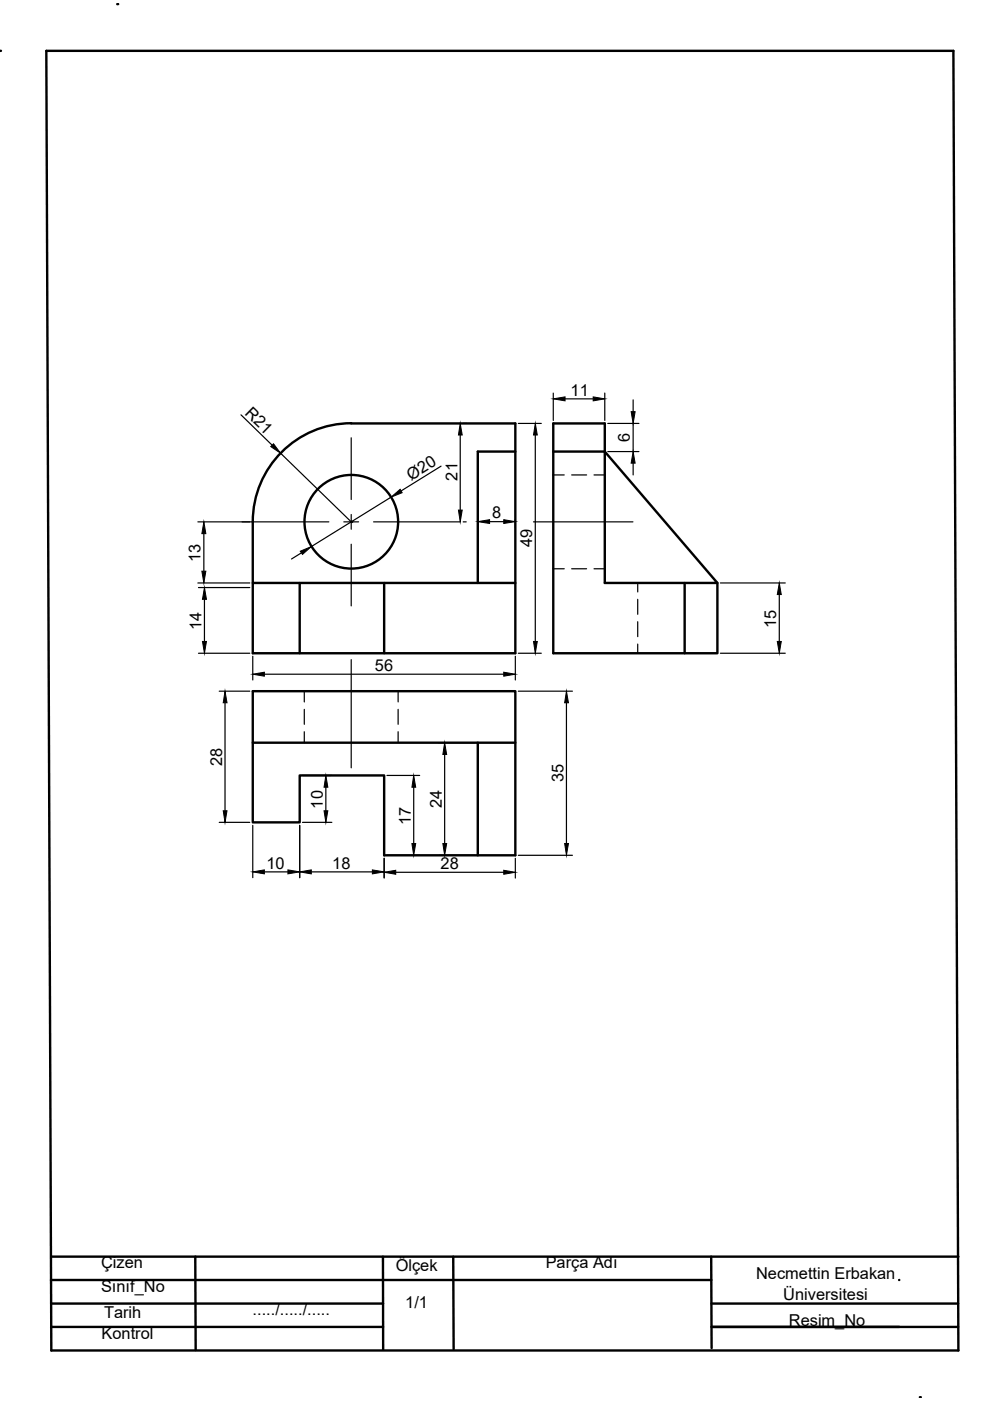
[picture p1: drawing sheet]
<svg xmlns="http://www.w3.org/2000/svg" width="210mm" height="297mm" viewBox="0 0 210 297" stroke-linecap="round" stroke-linejoin="round" font-family="sans-serif">
<!-- layer: 0 -->
<g fill="none" stroke="#000" stroke-width=".51">
<path d="M9.8 10.8h192.3l1.1 275.5h-192.3zM74.5 89.7a20.9 20.9 0 0 0-20.9 20.9v27.9h55.7v-48.7h-34.8M109.3 95.7h-8v27.9M117.3 95.7h10.9l23.9 27.9h-23.9v-33.8h-10.9v48.7h34.8v-14.9M53.6 123.6h55.7M63.5 123.6v14.9M81.4 123.6v14.9M145.2 123.6v14.9M53.6 146.5h55.7v34.8h-27.9v-16.9h-17.9v10h-9.9zM53.6 157.5h55.7M101.3 157.5v23.8M10.8 271.4h140"/>
<path d="M10.8 276.4h70.4M10.9 266.4h192.3M41.4 266.4l.1 19.8M81.2 266.4v19.7M96.1 266.4l.1 19.6M150.8 266.4l.1 19.4M150.8 276.4h52.4M190.6 271.4h.1M10.8 281.3h70.4M150.9 281.3h52.3"/>
<circle cx="74.5" cy="110.6" r="9.9"/>
</g>
<g fill="#000">
<circle cx="0" cy="10.8" r=".25"/>
<circle cx="24.8" cy=".9" r=".25"/>
<circle cx="74.5" cy="110.6" r=".25"/>
<circle cx="195" cy="296.2" r=".25"/>
</g>
<g fill="none" stroke="#000" stroke-width=".25">
<path d="M51.1 88l6.6 6.4M59.5 96.1l15 14.5M74.5 92.8v13.1M93.5 98.8l-8.5 5.3M97.6 92.2v15.9M98.2 89.8h.6M109.9 89.8h4.9M113.5 92.2v43.8M117.3 83.3v5.8M119.8 84.6h6M128.2 83.3v5.8M128.9 89.8h6.6"/>
<path d="M128.9 95.7h6.6M134.2 84.8v2.5M134.2 89.8v5.9M134.2 98.2v2.5M42 110.6h27.7M43.2 113.1v8M63.9 117.2l-2.1 1.3M72.9 110.6h3.1M74.5 109.1v3.1M74.5 115.4v13.1M79.2 110.6h18.4M82.9 105.4l-16.9 10.5"/>
<path d="M98.2 110.6h.6M101.3 110.3v1.5M103.8 110.6h3M109.3 110.3v1.5M113.1 110.6h21.1M117.3 100.7h2.3M121.2 100.7h3.2M125.9 100.7h2.3M42 123.6h11M42.1 124.6h10.9M42.1 138.5h10.9M43.3 127.1v8.9"/>
<path d="M53.6 139.1v5.1M74.5 139.9v22.9M109.3 139.1v5.1M109.9 138.5h4.9M117.3 120.6h2.3M121.2 120.6h3.2M125.9 120.6h2.3M135.2 123.6v1.9M135.2 127.1v3.1M135.2 131.8v3.2M135.2 136.6v1.9M152.7 123.6h13.8"/>
<path d="M152.7 138.5h13.8M165.2 126.1v9.9M46.5 146.5h6.5M47.7 149v22.9M56 142.9h50.8M64.5 146.5v2.3M64.5 150.4v3.2M64.5 155.1v2.4M84.4 146.5v2.3M84.4 150.4v3.2M84.4 155.1v2.4M93 157.5h7.7"/>
<path d="M94.3 160v18.8M109.9 146.5h11.5M120.1 149v29.8M46.5 174.4h6.5M53.6 175v11.1M63.5 175v11.1M64.1 174.4h6.3M64.1 164.4h6.3M69.1 166.9v5M82 164.4h7M87.7 166.9v11.9M56 184.9h5"/>
<path d="M66 184.9h13M81.4 182v4.2M82 181.3h7M83.9 184.9h22.9M93 181.3h7.7M109.3 182v4.2M109.9 181.3h11.5"/>
</g>
<g fill="#000" stroke="#000" stroke-width=".21">
<path d="M58 94.1l1.5 2-2.1-1.4zM97.6 89.8l.4 2.4h-.8zM113.5 89.8l.4 2.4h-.8zM117.3 84.6l2.5-.5v.9zM125.8 84.1l2.4 .5-2.4 .4zM133.8 87.3h.9l-.5 2.5zM134.2 95.7l.5 2.5h-.9zM43.2 110.6l.4 2.5h-.8zM63.7 116.9l2.3-1-1.9 1.6zM82.9 105.4l1.9-1.7 .5 .8zM97.2 108.1h.8l-.4 2.5zM101.3 110.6l2.5-.4v.8z"/>
<path d="M106.8 110.2l2.5 .4-2.5 .4zM42.8 121.1h.8l-.4 2.5zM43.3 124.6l.5 2.5h-.9zM42.9 136h.9l-.5 2.5zM113.1 136h.8l-.4 2.5zM165.2 123.6l.5 2.5h-.9zM164.8 136h.9l-.5 2.5zM47.7 146.5l.4 2.5h-.8zM53.6 142.9l2.4-.4v.9zM94.3 157.5l.4 2.5h-.8zM106.8 142.5l2.5 .4-2.5 .5zM120.1 146.5l.4 2.5h-.8z"/>
<path d="M47.3 171.9h.8l-.4 2.5zM69.1 164.4l.4 2.5h-.8zM68.7 171.9h.8l-.4 2.5zM87.3 178.8h.8l-.4 2.5zM87.7 164.4l.4 2.5h-.8zM93.9 178.8h.8l-.4 2.5zM119.7 178.8h.8l-.4 2.5zM53.6 184.9l2.4-.5v.9zM61 184.4l2.5 .5-2.5 .4zM63.5 184.9l2.5-.5v.9zM79 184.4l2.4 .5-2.4 .4zM81.4 184.9l2.5-.4v.9z"/>
<path d="M106.8 184.5l2.5 .4-2.5 .5z"/>
</g>
<g font-size="3.5">
<text x="121" y="83.9">11</text>
<text x="51.8" y="87.8" transform="rotate(44 51.8 87.8)">R21</text>
<text x="133.6" y="93.7" transform="rotate(-90 133.6 93.7)">6</text>
<text x="87.2" y="101.9" transform="rotate(-32 87.2 101.9)">Ø20</text>
<text x="97" y="101.9" transform="rotate(-90 97 101.9)">21</text>
<text x="104.4" y="109.9">8</text>
<text x="42.5" y="119.2" transform="rotate(-90 42.5 119.2)">13</text>
<text x="112.9" y="116" transform="rotate(-90 112.9 116)">49</text>
<text x="42.7" y="133.6" transform="rotate(-90 42.7 133.6)">14</text>
<text x="164.6" y="133.1" transform="rotate(-90 164.6 133.1)">15</text>
<text x="79.5" y="142.3">56</text>
<text x="47.1" y="162.3" transform="rotate(-90 47.1 162.3)">28</text>
<text x="119.5" y="165.8" transform="rotate(-90 119.5 165.8)">35</text>
<text x="68.5" y="171.4" transform="rotate(-90 68.5 171.4)">10</text>
<text x="93.7" y="171.3" transform="rotate(-90 93.7 171.3)">24</text>
<text x="87.1" y="174.9" transform="rotate(-90 87.1 174.9)">17</text>
<text x="56.5" y="184.2">10</text>
<text x="70.4" y="184.2">18</text>
<text x="93.4" y="184.3">28</text>
<text x="21.4" y="268.9">Çizen</text>
<text x="83.9" y="269.4">Ölçek</text>
<text x="115.7" y="268.9">Parça Adı</text>
<text x="21.4" y="273.9">Sınıf_No</text>
<text x="160.3" y="271.1">Necmettin Erbakan</text>
<text x="166.1" y="275.7">Üniversitesi</text>
<text x="22.1" y="279.5">Tarih</text>
<text x="53.6" y="278.8">...../...../.....</text>
<text x="85.9" y="277.2">1/1</text>
<text x="167.3" y="281">Resim_No</text>
<text x="21.5" y="283.8">Kontrol</text>
</g>
</svg>
